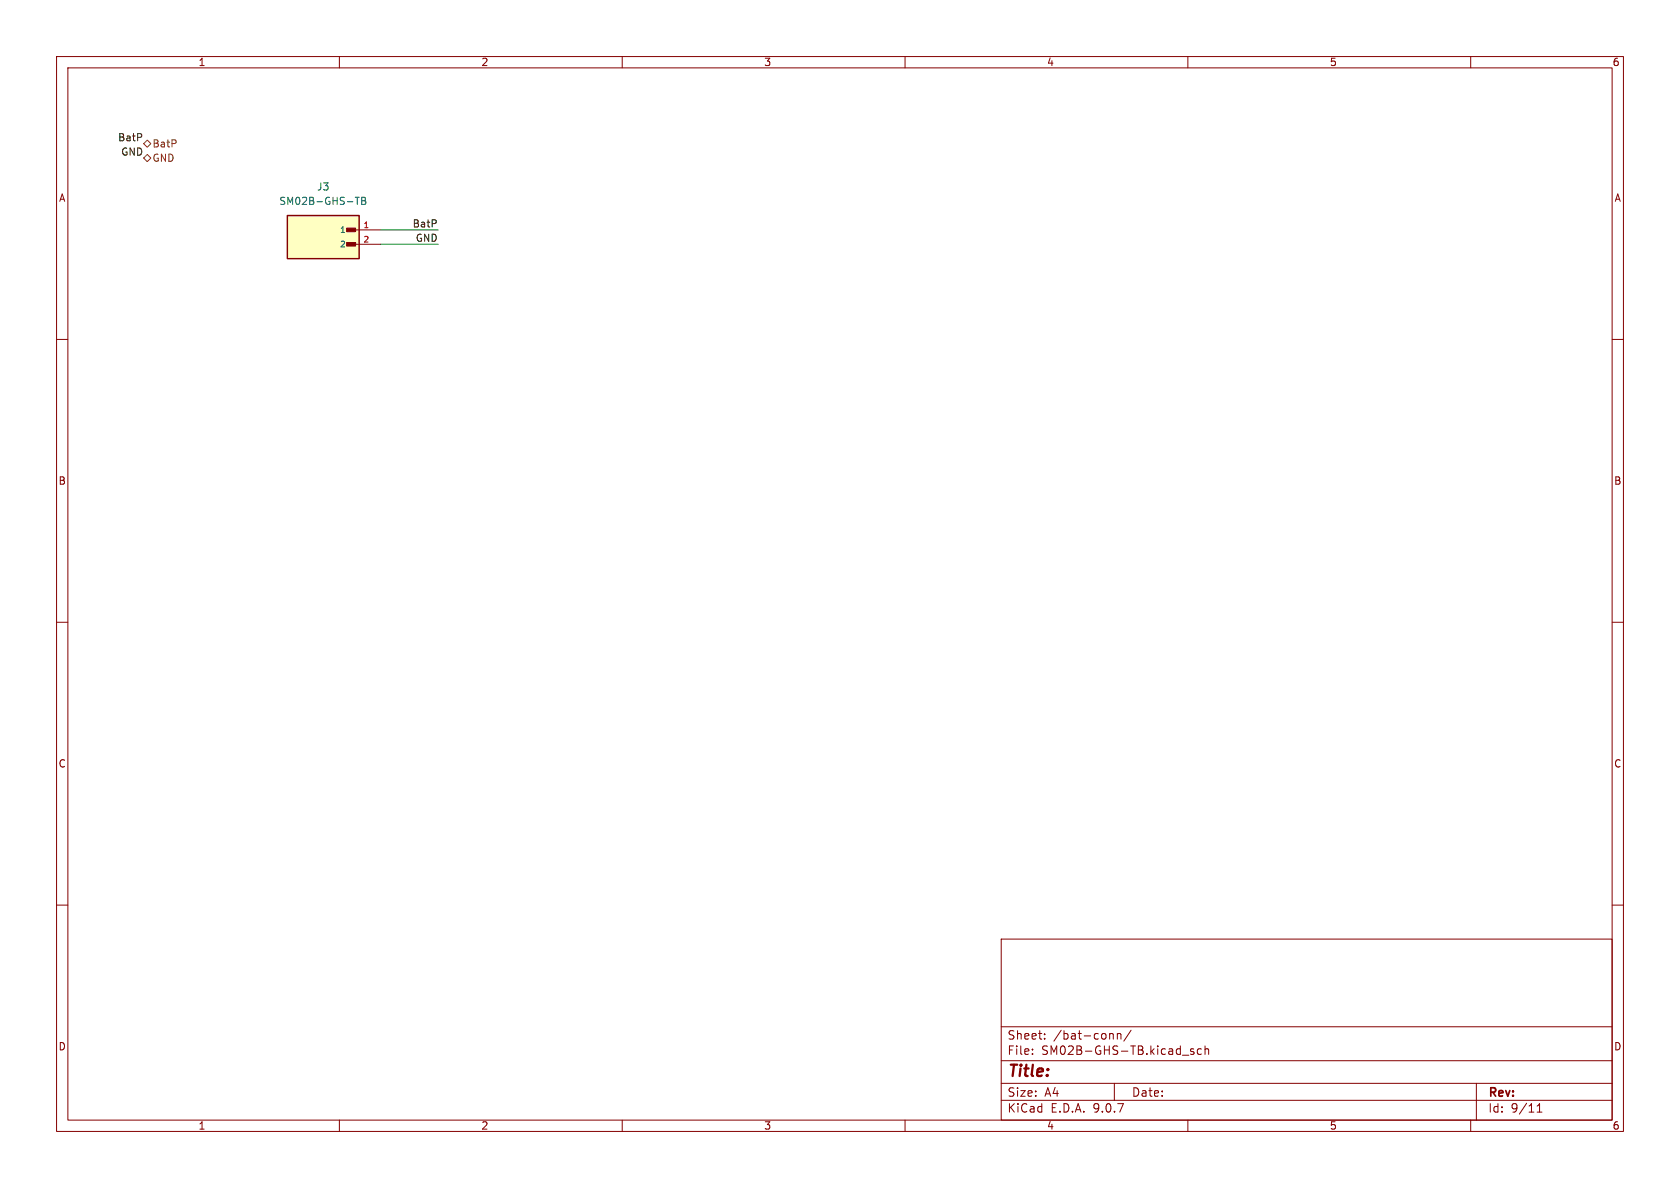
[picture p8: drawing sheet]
<svg xmlns="http://www.w3.org/2000/svg" width="297mm" height="210mm" viewBox="0 0 297 210" stroke-linecap="round" stroke-linejoin="round" font-family="sans-serif">
<g fill="none" stroke="#840000" stroke-width=".18">
<path d="M10 10h277v190h-277zM12 12h273v186h-273zM60 10v2M110 10v2M160 10v2M210 10v2M260 10v2M10 60h2M285 60h2M10 110h2M285 110h2M10 160h2"/>
<path d="M177 166h108v32h-108zM285 160h2M60 198v2M110 198v2M160 198v2M177 194.5h108M177 191.5h108M177 187.5h108M177 181.5h108M182.5 186.3v.1M182.5 185.5v.1M184.7 183.6v.1"/>
<path d="M184.7 182.8v.1M196.2 182.8h.5l.1 .9M197 191.5v3M197.5 182.8l.2-.1 .4 .1 .1 .9M197.5 182.7v1M200 182.1l-1.3 2M209 186.5h1.2M210 198v2M211 185.5l-.3-.1-.2 .2v.2l.5 .2v.3h-.5M212.4 185.5l-.4-.1-.3 .3v.4l.1 .2h.6M213 185.5l.2-.1 .4 .1 .1 .9M213 184.9v1.5"/>
<path d="M260 198v2M261 191.5v6.5M271.7 196.6h.9M271.7 195.5l.5-.4v1.5"/>
</g>
<path d="M50.8 38.1h12.7v7.6h-12.7z" fill="#ffffc2"/>
<path d="M50.8 38.1h12.7v7.6h-12.7z" fill="none" stroke="#840000" stroke-width=".25"/>
<g fill="#840000" stroke="#840000" stroke-width=".18">
<path d="M61.3 40.3h1.6v.7h-1.6z"/>
<path d="M61.3 42.9h1.6v.6h-1.6z"/>
</g>
<path d="M62.2 40.6h5.1M62.2 43.2h5.1" fill="none" stroke="#840000" stroke-width=".18"/>
<path d="M62.8 34.9h.7M63.2 34.9v1.2M64 34.9h.4l.2 .2-.2 .4 .2 .1 .1 .3-.3 .2h-.4zM64 35.5h.4" fill="none" stroke="#006464" stroke-width=".18"/>
<path d="M25.4 27.9l.6-.6 .7 .6-.7 .7zM25.4 25.4l.6-.6 .7 .6-.7 .6z" fill="none" stroke="#725600" stroke-width=".18"/>
<path d="M67.3 40.6h10.2M67.3 43.2h10.2" fill="none" stroke="#009600" stroke-width=".18"/>
<text font-size="2.8" fill="#840000" x="178" y="190.9">Title:</text>
<g font-size="2.1" fill="#840000">
<text x="178" y="184">Sheet:</text>
<text x="186.2" y="184">/bat-conn/</text>
<text x="178" y="186.7">File:</text>
<text x="184.1" y="186.7">SM02B-GHS-TB.kicad_sch</text>
<text x="178" y="196.9">KiCad</text>
<text x="178" y="194.1">Size:</text>
<text x="184.7" y="194.1">A4</text>
<text x="185.7" y="196.9">E.D.A.</text>
<text x="193.3" y="196.9">9.0.7</text>
<text x="200" y="194.1">Date:</text>
<text x="263" y="194.3">Rev:</text>
<text x="263" y="196.9">Id:</text>
<text x="267.1" y="196.9">9/11</text>
</g>
<g font-size="1.8" fill="#840000">
<text x="35" y="11.9">1</text>
<text x="85" y="11.9">2</text>
<text x="135" y="11.9">3</text>
<text x="185" y="11.9">4</text>
<text x="235" y="11.9">5</text>
<text x="285" y="11.9">6</text>
<text x="10.3" y="35.9">A</text>
<text x="285.3" y="35.9">A</text>
<text x="10.3" y="85.9">B</text>
<text x="285.3" y="85.9">B</text>
<text x="10.3" y="135.9">C</text>
<text x="285.3" y="135.9">C</text>
<text x="10.3" y="185.9">D</text>
<text x="285.3" y="185.9">D</text>
<text x="35" y="199.9">1</text>
<text x="85" y="199.9">2</text>
<text x="135" y="199.9">3</text>
<text x="185" y="199.9">4</text>
<text x="235" y="199.9">5</text>
<text x="285" y="199.9">6</text>
</g>
<g font-size="1.8" fill="#0f0f0f">
<text x="20.8" y="25.1">BatP</text>
<text x="21.3" y="27.6">GND</text>
<text x="72.9" y="40.3">BatP</text>
<text x="73.4" y="42.8">GND</text>
</g>
<g font-size="1.8" fill="#725600">
<text x="26.9" y="28.8">GND</text>
<text x="26.9" y="26.3">BatP</text>
</g>
<g font-size="1.8" fill="#006464">
<text x="56" y="33.9">J3</text>
<text x="49.3" y="36.4">SM02B-GHS-TB</text>
</g>
<g font-size="1.4" fill="#006464">
<text x="60" y="41.4">1</text>
<text x="60" y="43.9">2</text>
</g>
<g font-size="1.4" fill="#a90000">
<text x="64.2" y="40.4">1</text>
<text x="64.2" y="42.9">2</text>
</g>
</svg>
